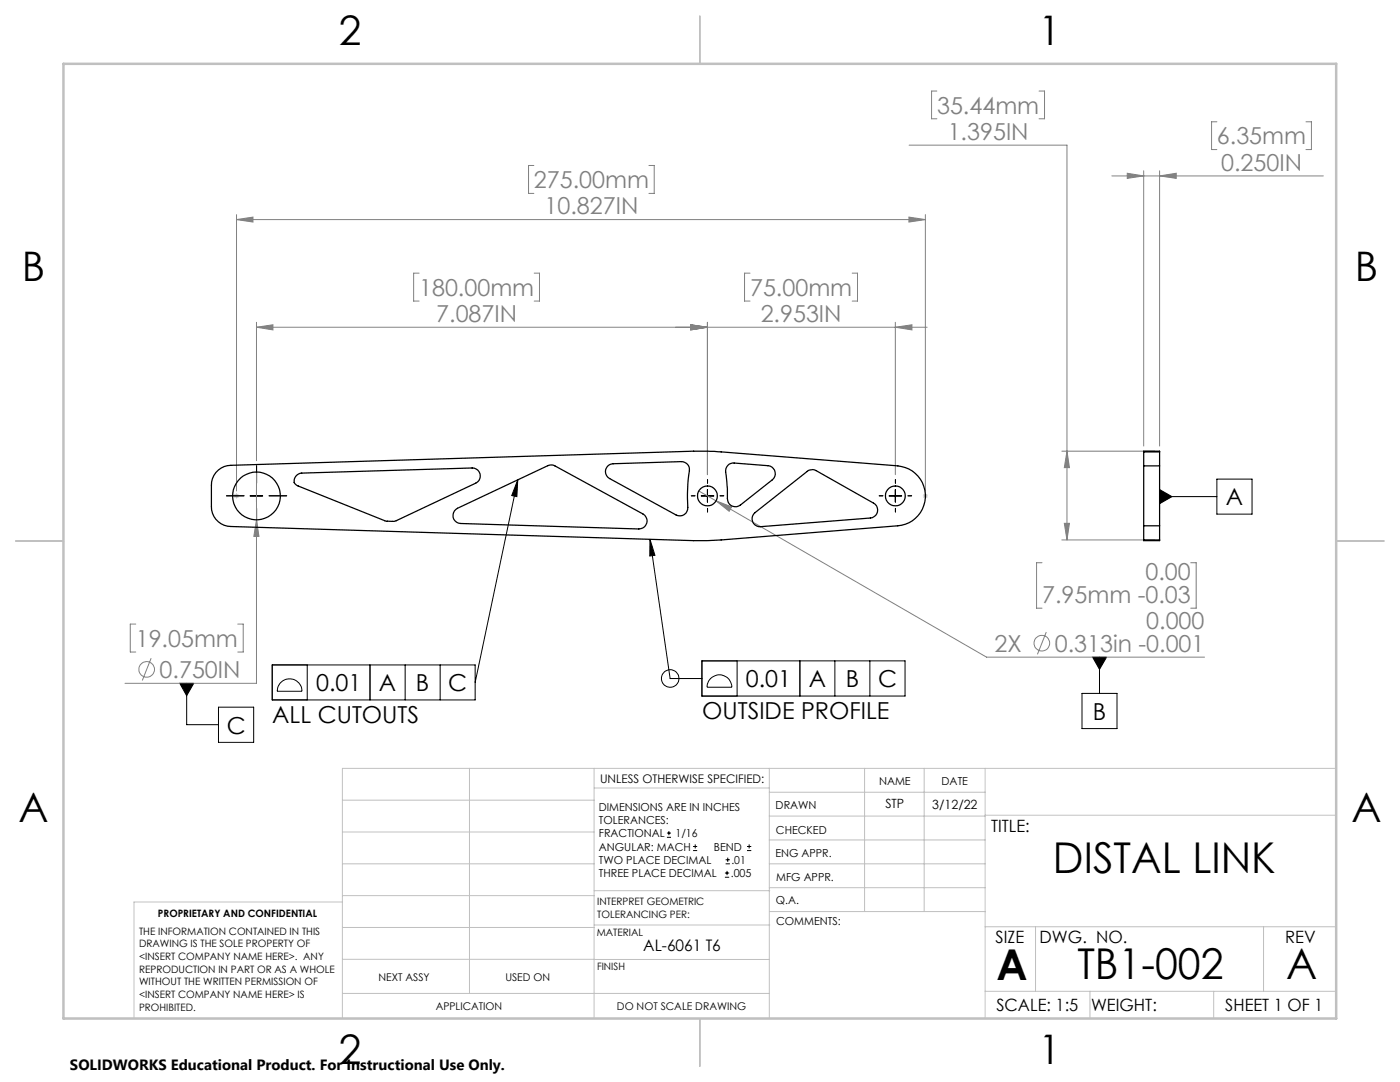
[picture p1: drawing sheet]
<svg xmlns="http://www.w3.org/2000/svg" width="279mm" height="216mm" viewBox="0 0 279 216" stroke-linecap="round" stroke-linejoin="round" font-family="sans-serif">
<g fill="none" stroke="#808080" stroke-width=".2">
<path d="M187 18.2h-1.1v5.5h1.1M207.4 18.2h1.1v5.5h-1.1M106.5 33h-1v5.6h1M129.5 33h1.1v5.6h-1.1M181.4 29h31.5v78.7M221.9 35.1h42.2M225 34.6l3.2 .5-3.2 .5zM228.2 34.1v54.9M231.4 34.1v54.9M231.4 35.1l3.3-.5v1zM242.9 24.3h-1.1v5.5h1.1M260.6 24.3h1.1v5.5h-1.1"/>
<path d="M47.2 43.8l3.3-.5v1zM47.2 42.8v55.2M47.2 43.8h137.5M83.6 54.5h-1.1v5.6h1.1M106.6 54.5h1.1v5.6h-1.1M149.7 54.5h-1.1v5.6h1.1M170.1 54.5h1v5.6h-1M181.4 43.3l3.3 .5-3.3 .5zM184.7 42.8v55.2M51.2 64.3v27.6M51.2 65.3h133.8M51.2 65.3l3.3-.5v1z"/>
<path d="M137.9 64.8l3.3 .5-3.3 .5zM141.2 64.3v30.4M178.7 64.3v30.4M178.7 65.3l3.3-.5v1zM51.2 94.2v42.1h-26.3M139.5 98l3.4 1.9M142.9 99.9l3.1 1.2-.5 .9zM142.9 99.9l54 31.2h43.5M211.9 90h18.5M212.9 90l.5 3.3h-1zM51.2 103.7l.5 3.3h-1zM208 112.3h-1.1v9.1h1.1"/>
<path d="M211.9 107.7h18.5M212.4 104.4h1l-.5 3.3zM237.6 112.3h1.1v9.1h-1.1M27.1 124.5h-1.1v5.6h1.1M30.2 131.3l-1.8 4.5M47.4 124.5h1.1v5.6h-1.1M208.8 126.1l-1.8 4.5"/>
<circle cx="29.3" cy="133.6" r="1.56"/>
<circle cx="207.9" cy="128.3" r="1.55"/>
</g>
<g fill="none" stroke="#000" stroke-width=".2">
<path d="M49.9 99h2.5M51.2 97.7v2.5M103.3 95.7l-.1 3.4-1.1-.2zM103.3 95.7l-8.5 40.5M139.9 99h2.6M141.2 97.7v2.5M177.4 99h2.6M178.7 97.7v2.5M231.4 97.7l2.5 1.4-2.5 1.4zM231.4 99.1h11.5M242.9 95.6h7v7h-7zM129.7 107.6l1 3.2-1 .1z"/>
<path d="M129.7 107.6l4 27.8h6.4M35.9 136.3h2.8l-1.4 2.5zM37.3 136.3v8.3h6.3M54.3 132.7h40.5v7h-40.5zM55.8 136.4a2.48 2.48 0 0 1 2.8-.8 2.48 2.48 0 0 1 1.7 2.3h-5l.1-.7zM61.3 132.7v7M73.8 132.7v7M80.9 132.7v7M87.8 132.7v7M140.1 131.9h40.5v7h-40.5zM141.7 135.5a2.48 2.48 0 0 1 2.8-.7 2.48 2.48 0 0 1 1.5 2.3h-4.9a2.69 2.69 0 0 1 .6-1.6zM147.1 131.9v7"/>
<path d="M159.6 131.9v7M166.6 131.9v7M173.6 131.9v7M215.9 138.4h7v7h-7zM218.1 131.1h2.7l-1.4 2.5zM219.4 131.1v7.3M43.6 141.1h7v7h-7zM133.1 167.1h.8M133.1 166.2h.8M133.5 165.8v.9M138.3 169.7h.8M138.3 168.9h.8"/>
<path d="M138.7 168.5v.8M144.7 175h.8M144.7 174.2h.8M144.8 172.4h.9M144.8 171.6h.9M145.1 173.8v.8M145.2 171.1v.9M149.1 169.7h.8M149.1 168.9h.8M149.5 168.5v.8"/>
<circle cx="133.7" cy="135.4" r="1.75"/>
</g>
<g fill="none" stroke="#c0c0c0" stroke-width=".2">
<path d="M46.7 99h1M46.8 98.6l.8 .7M47.2 98.5v.9M47.6 98.6l-.8 .7M184.2 99h1M184.3 98.6l.7 .7M184.7 98.5v.9M185 98.6l-.7 .7M68.3 159.7h50.3M93.7 153.3v44.9M118.6 153.3v49.9M118.6 157.2h34.9"/>
<path d="M153.5 153.3v49.9M153.5 158.1h43.1M172.5 153.3v28.6M184.4 153.3v28.6M196.6 153.3v49.9M266.7 153.3h-198.4v49.9M68.3 178.7h50.3M68.3 172.4h50.3M68.3 166h50.3M68.3 180h-41.6v23.2M118.6 177.7h35M153.5 167.6h43.1"/>
<path d="M153.5 162.8h43.1M153.5 172.4h43.1M153.5 177.1h43.1M196.6 162.7h70.1M68.3 198.2h85.2M68.3 191.4l85.2 .1M68.3 185.1h50.3M118.6 184.6h35M153.6 181.9h43M196.6 197.8h70.1M196.6 184.9h70.1M206.7 184.9v12.9"/>
<path d="M217.5 197.8v5.4M242.2 197.8v5.4M252.2 184.9v12.9"/>
</g>
<path d="M48.7 98.9h-3.5M51.2 96.4v-3.5M53.7 98.9h3.5M138.7 98.9h-.7M141.2 96.4v-.7M143.7 98.9h.7M176.2 98.9h-.7M178.7 96.4v-.7M181.2 98.9h.7M51.2 101.4v3.5M141.2 101.4v.8M178.7 101.4v.8" fill="none" stroke="#000" stroke-width=".2" stroke-dasharray="15.2 1.3 1.3 1.3"/>
<path d="M139.7 3.2v9.5M3.1 107.9h9.6M266.7 107.9h9.5M139.7 203.2v9.6" fill="none" stroke="#c0c0c0" stroke-width=".25"/>
<path d="M12.7 12.7h254v190.5h-254z" fill="none" stroke="#c0c0c0" stroke-width=".5"/>
<path d="M103.3 95.7l-.1 3.4-1.1-.2zM129.7 107.6l1 3.2-1 .1zM218.1 131.1l1.3 2.5 1.4-2.5zM35.9 136.3l1.4 2.5 1.4-2.5zM231.4 97.7l2.5 1.4-2.5 1.4z" fill="#000"/>
<g fill="#808080">
<path d="M47.2 43.8l3.3-.5v1zM181.4 43.3l3.3 .5-3.3 .5z"/>
<path d="M142.9 99.9l2.6 2.1 .5-.9zM51.2 103.7l-.5 3.3h1zM51.2 65.3l3.3-.5v1zM137.9 64.8l3.3 .5-3.3 .5zM137.9 64.8l3.3 .5-3.3 .5zM178.7 65.3l3.3-.5v1zM212.4 104.4h1l-.5 3.3zM212.9 90l.5 3.3h-1zM225 34.6l3.2 .5-3.2 .5zM231.4 35.1l3.3-.5v1z"/>
</g>
<g fill="none" stroke="#000" stroke-width=".25">
<path d="M43.6 93.8a3.8 3.8 0 0 1 2.5-.9l95.1-2.9 38 3a6 6 0 0 1 5.5 5.9 6 6 0 0 1-5.5 6l-38 3-95.1-2.8a3.9 3.9 0 0 1-3.9-4v-4.3a3.9 3.9 0 0 1 1.4-3zM59.1 95l.5-.4 .6-.2 34-1a1.59 1.59 0 0 1 1.6 1.2 1.59 1.59 0 0 1-.9 1.8l-16.3 7.6h-1.7l-17.5-7.1a1.16 1.16 0 0 1-.3-1.9zM121.2 93l.4-.3 .8-.2 13.6-.4a1.59 1.59 0 0 1 1.6 1.8 40 40 0 0 0-.4 7.8 1.59 1.59 0 0 1-2.3 1.1l-13.2-7.3a1.58 1.58 0 0 1-.5-2.5zM145.5 92.6l1-.2 6.7 .5a1.58 1.58 0 0 1 1.5 1.1 1.58 1.58 0 0 1-.6 1.7l-6.4 5.1a1.69 1.69 0 0 1-2 0 1.69 1.69 0 0 1-.5-2l-.3-3.9a1.91 1.91 0 0 1 .6-2.3zM228.2 93v11.9M228.2 90.2v-.2h3.2v.2M228.2 93h3.2M228.2 90.2v2.8M228.2 90.2h3.2M231.4 93v11.9M231.4 90.2v2.8M90.9 101.7l18.4-8.8a1.65 1.65 0 0 1 1.4 .1l17.6 9.6a1.6 1.6 0 0 1 .8 1.8 1.6 1.6 0 0 1-1.6 1.2l-35.6-1.1a1.58 1.58 0 0 1-1.4-1.1 1.58 1.58 0 0 1 .4-1.7z"/>
<path d="M150.4 102.6l10.7-8.5a1.7 1.7 0 0 1 1.8-.2l11.4 6.5a1.58 1.58 0 0 1 .8 1.7 1.58 1.58 0 0 1-1.4 1.3l-21.9 1.7a1.57 1.57 0 0 1-1.5-.8 1.57 1.57 0 0 1 .1-1.7zM228.2 107.7v.2h3.2v-.2M228.2 104.9h3.2M228.2 107.7h3.2M228.2 104.9v2.8M231.4 104.9v2.8"/>
<circle cx="51.2" cy="99" r="4.8"/>
<circle cx="141.2" cy="99" r="1.98"/>
<circle cx="178.7" cy="99" r="1.98"/>
</g>
<g font-size="8.5">
<text x="210.1" y="174.2">DISTAL LINK</text>
<text x="198.9" y="195.5">A</text>
<text x="215" y="195.4">TB1-002</text>
<text x="256.7" y="195.4">A</text>
</g>
<g font-size="8.1">
<text x="67.6" y="8.9">2</text>
<text x="207.3" y="8.9">1</text>
<text x="4.4" y="56.2">B</text>
<text x="270.4" y="56.2">B</text>
<text x="3.7" y="164.1">A</text>
<text x="269.7" y="164.1">A</text>
<text x="67.6" y="212.4">2</text>
<text x="207.3" y="212.4">1</text>
</g>
<g font-size="4.7" fill="#808080">
<text x="187" y="22.7">35.44mm</text>
<text x="189.1" y="27.9">1.395IN</text>
<text x="242.9" y="28.8">6.35mm</text>
<text x="243.7" y="34.1">0.250IN</text>
<text x="106.6" y="37.5">275.00mm</text>
<text x="108.7" y="42.8">10.827IN</text>
<text x="83.6" y="59">180.00mm</text>
<text x="149.7" y="59">75.00mm</text>
<text x="87.1" y="64.3">7.087IN</text>
<text x="151.8" y="64.3">2.953IN</text>
<text x="228.6" y="115.8">0.00</text>
<text x="208" y="120.3">7.95mm -0.03</text>
<text x="228.8" y="125.6">0.000</text>
<text x="27.1" y="129.1">19.05mm</text>
<text x="198.5" y="130">2X</text>
<text x="210.5" y="130.1">0.313in -0.001</text>
<text x="31.9" y="135.3">0.750IN</text>
</g>
<g font-size="4.7">
<text x="244.7" y="100.8">A</text>
<text x="63.1" y="137.9">0.01</text>
<text x="75.6" y="137.9">A</text>
<text x="83" y="137.9">B</text>
<text x="89.5" y="137.9">C</text>
<text x="148.9" y="137.1">0.01</text>
<text x="161.4" y="137.1">A</text>
<text x="168.8" y="137.1">B</text>
<text x="175.2" y="137.1">C</text>
<text x="140.1" y="143.4">OUTSIDE PROFILE</text>
<text x="218.1" y="143.6">B</text>
<text x="45.2" y="146.4">C</text>
<text x="54.3" y="144.2">ALL CUTOUTS</text>
</g>
<g font-size="3.4">
<text x="197.8" y="166">TITLE:</text>
<text x="198.7" y="188.1">SIZE</text>
<text x="207.5" y="188.1">DWG. NO.</text>
<text x="256.5" y="188.2">REV</text>
<text x="198.8" y="201.7">SCALE: 1:5</text>
<text x="217.7" y="201.8">WEIGHT:</text>
<text x="244.5" y="201.7">SHEET 1 OF 1</text>
</g>
<text font-size="3.2" x="128.4" y="189.8">AL-6061 T6</text>
<text font-size="3" x="14" y="213.5">SOLIDWORKS Educational Product. For Instructional Use Only.</text>
<g font-size="2.5">
<text x="176.7" y="161.3">STP</text>
<text x="186.1" y="161.4">3/12/22</text>
</g>
<text font-size="2.4" x="119.8" y="156.2">UNLESS OTHERWISE SPECIFIED:</text>
<g font-size="2.2">
<text x="119.5" y="161.8">DIMENSIONS ARE IN INCHES</text>
<text x="154.8" y="161.4">DRAWN</text>
<text x="175.4" y="156.6">NAME</text>
<text x="187.9" y="156.7">DATE</text>
<text x="119.5" y="164.4">TOLERANCES:</text>
<text x="119.5" y="167.1">FRACTIONAL</text>
<text x="134.8" y="167.1">1/16</text>
<text x="154.9" y="166.3">CHECKED</text>
<text x="119.5" y="172.4">TWO PLACE DECIMAL</text>
<text x="119.5" y="169.7">ANGULAR: MACH</text>
<text x="142.5" y="169.7">BEND</text>
<text x="146" y="172.4">.01</text>
<text x="154.8" y="171">ENG APPR.</text>
<text x="119.5" y="175">THREE PLACE DECIMAL</text>
<text x="145.8" y="175">.005</text>
<text x="154.9" y="175.7">MFG APPR.</text>
<text x="154.9" y="180.4">Q.A.</text>
<text x="154.9" y="184.6">COMMENTS:</text>
</g>
<g font-size="2.1">
<text x="75.5" y="195.7">NEXT ASSY</text>
<text x="100.9" y="195.7">USED ON</text>
<text x="86.9" y="201.5">APPLICATION</text>
<text x="123.1" y="201.6">DO NOT SCALE DRAWING</text>
</g>
<g font-size="2">
<text x="31.5" y="182.9">PROPRIETARY AND CONFIDENTIAL</text>
<text x="119.2" y="180.6">INTERPRET GEOMETRIC</text>
<text x="119.2" y="183.1">TOLERANCING PER:</text>
<text x="27.8" y="186.5">THE INFORMATION CONTAINED IN THIS</text>
<text x="27.8" y="189">DRAWING IS THE SOLE PROPERTY OF</text>
<text x="27.8" y="191.6">&lt;INSERT COMPANY NAME HERE&gt;. ANY</text>
<text x="119.1" y="186.7">MATERIAL</text>
<text x="27.8" y="194.1">REPRODUCTION IN PART OR AS A WHOLE</text>
<text x="27.8" y="196.6">WITHOUT THE WRITTEN PERMISSION OF</text>
<text x="119.1" y="193.5">FINISH</text>
<text x="27.8" y="199.1">&lt;INSERT COMPANY NAME HERE&gt; IS</text>
<text x="27.8" y="201.7">PROHIBITED.</text>
</g>
</svg>
